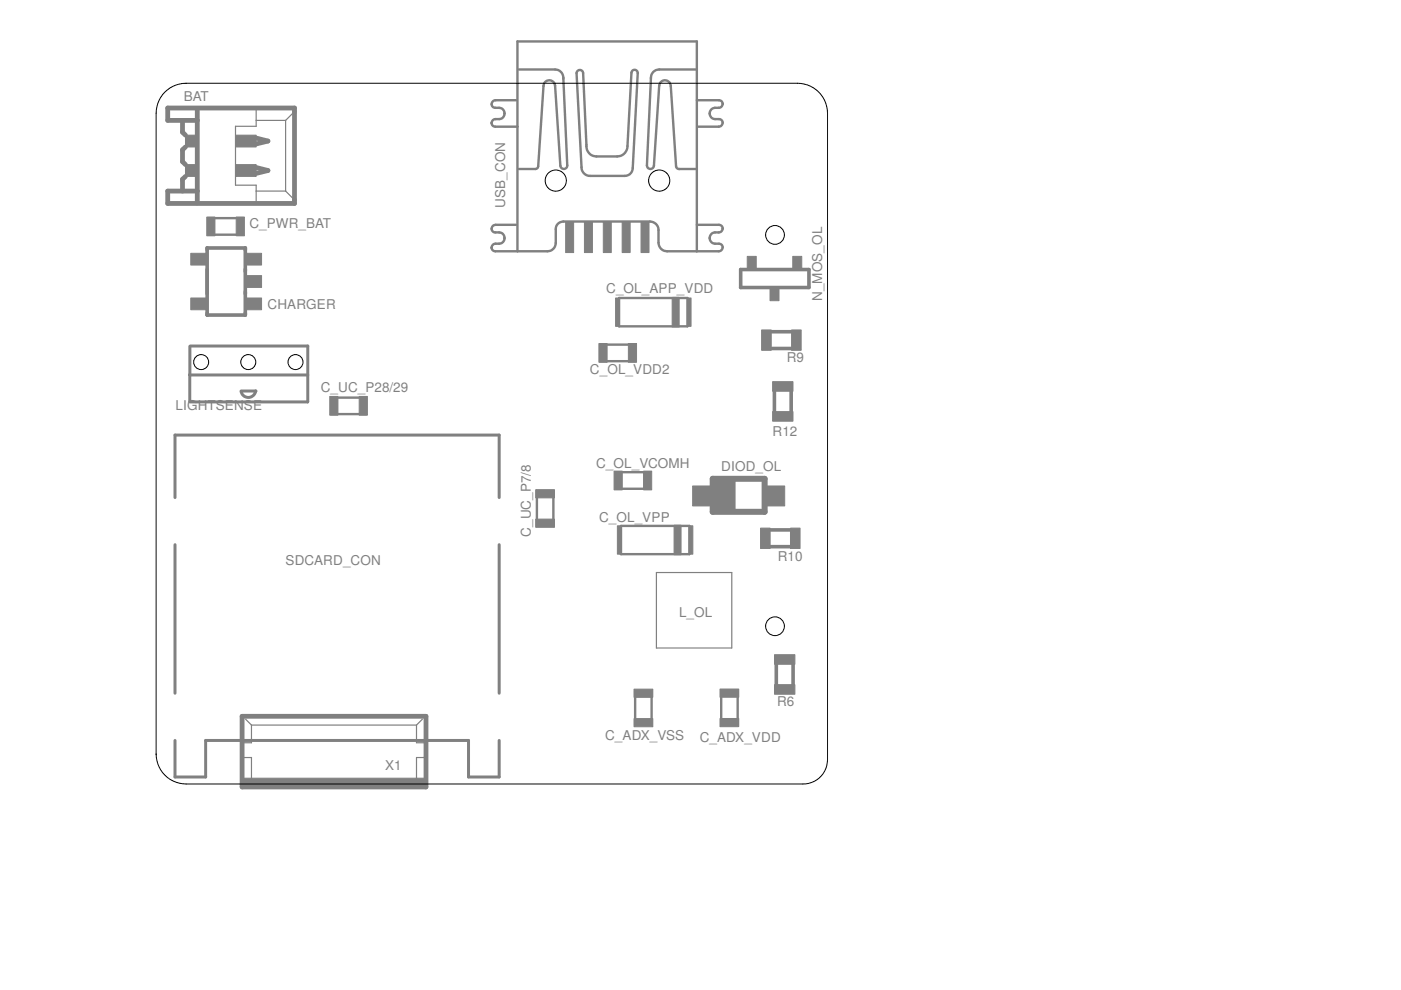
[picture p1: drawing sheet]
<svg xmlns="http://www.w3.org/2000/svg" width="297mm" height="210mm" viewBox="0 0 297 210" stroke-linecap="round" stroke-linejoin="round" font-family="sans-serif">
<path d="M40.3 73.4l-.1 11.7M40.3 73.4h25v6.1h-25.1M65.3 79.6v5.6M51.2 82.9h3.1l-.3 .1M54.2 82.9a1.57 1.57 0 0 1-1.5 1.4 1.57 1.57 0 0 1-1.6-1.3M65.2 85.2h-24.9M37.1 105.5v-13.3h68.7v13.3M37.1 115.5v31.5M105.8 115.5v31.5M37.1 157v7.7h6.5v-7.7h55.7v7.7h6.5v-7.7" fill="none" stroke="#808080" stroke-width=".63"/>
<g fill="none" stroke="#808080" stroke-width=".51">
<path d="M110 14.7h7.7a1.79 1.79 0 0 1 1.7 2l.9 18.4a.73 .73 0 0 1-.7 .7 .73 .73 0 0 1-.8-.7l-1.1-16.9a1.23 1.23 0 0 0-1.3-1.2 1.23 1.23 0 0 0-1.2 1.2l-1.1 17.3-.6 .3h-3.5M122.4 15.1a.69 .69 0 0 1 .7-.2 .69 .69 0 0 1 .5 .6l.7 15.2a2.18 2.18 0 0 0 2.1 2.5h4.5a2.18 2.18 0 0 0 2.1-2.2l.9-15.6a.67 .67 0 0 1 .7-.6 .67 .67 0 0 1 .6 .7l-1 20.1a1.67 1.67 0 0 1-1.7 1.7h-7.4a1.81 1.81 0 0 1-1.8-1.8l-1.1-20zM147.5 14.7h-7.7a1.76 1.76 0 0 0-1.8 2l-.8 18.4a.74 .74 0 0 0 .7 .7 .74 .74 0 0 0 .7-.7l1.2-16.9a1.23 1.23 0 0 1 1.2-1.2 1.23 1.23 0 0 1 1.2 1.2l1.2 17.3 .6 .3h3.5M104.2 26.1l.3 .6 .5 .2h4.7M104.2 26.1h.1M109.4 21.3h-4.3a.81 .81 0 0 0-.9 .7 .81 .81 0 0 0 .8 .9 1.46 1.46 0 0 1 1.9 .8 1.35 1.35 0 0 1-.4 1.4 1.35 1.35 0 0 1-1.4 .2l-.6 .2-.3 .6M147.7 21.3h4.7l.5 .1 .3 .6M153.2 22l-.2 .6a1.39 1.39 0 0 1-1.4 .3 1.2 1.2 0 0 0-1.1 1.2 1.2 1.2 0 0 0 1.1 1.2h.8a.81 .81 0 0 1 .8 .8 .81 .81 0 0 1-.8 .8h-4.4M153.2 22h.1M44.2 46.2h7.3M44.2 49.8h7.3M104.2 52.5h.1"/>
<path d="M109.4 47.7h-4.3a.81 .81 0 0 0-.9 .7 .81 .81 0 0 0 .8 .9 1.44 1.44 0 0 1 1.9 .8 1.34 1.34 0 0 1-.4 1.4 1.34 1.34 0 0 1-1.4 .2l-.6 .2-.3 .6M109.7 53.3v-44.5h38v44.5M147.7 47.7h4.7l.5 .1 .3 .7M153.2 48.5l-.2 .5a1.9 1.9 0 0 1-1.7 .3 1.2 1.2 0 0 0-.8 1.3 1.2 1.2 0 0 0 1.1 1.1h.8a.81 .81 0 0 1 .8 .8 .81 .81 0 0 1-.8 .8h-11a1.81 1.81 0 0 1-1.8-1.8v-2.7a1.81 1.81 0 0 0-1.8-1.8h-18.4a1.59 1.59 0 0 0-1.6 1.6v2.9a1.77 1.77 0 0 1-1.7 1.8h-11.1l-.5-.2-.3-.6M153.2 48.5h.1M127.3 73.1h7.3M127.3 76.6h7.3M131.3 63.2h14.5v6h-14.5zM70.3 84.3h7.2M70.3 87.8h7.2M113.8 104.2v7.2M117.3 104.2v7.2"/>
<path d="M130.6 100.1h7.2M130.6 103.6h7.2M131.7 111.5h14.5v6h-14.5zM134.7 146.5v7.2M138.2 146.5v7.2M152.9 146.5v7.2M156.4 146.5v7.2"/>
</g>
<path d="M43.9 52.6h8.1v14.2h-8.1zM157 57.1h14.5v3.9h-14.5zM163.5 70.3h4.3M163.5 73.9h4.3M164.2 83v4.3M167.7 83v4.3M163.3 112.4h4.3M163.3 115.9h4.3M164.6 140.8v4.4M168.1 140.8v4.4" fill="none" stroke="#808080" stroke-width=".76"/>
<g fill="none" stroke="#808080" stroke-width=".25">
<path d="M54.3 23v3.8h-4.4v12.5h4.4v3.7M54.3 25.5h6.3M60.6 25.5v15M62.4 23.6l-1.8 1.9M54.3 40.5h6.3M60.6 40.5l1.8 1.9M139.2 121.4h16v16h-16zM52.1 152.5l1.2 1.2M53.3 153.7v3.8h-1.9M53.3 153.7h35M88.3 153.7v3.8h1.9M89.6 152.5l-1.3 1.2"/>
<path d="M51.4 160.6h1.9v5M90.2 160.6h-1.9v5"/>
</g>
<path d="M38.7 25.5v2.5l.6 .7M39.3 31.2l-.6 .6v2.5l.6 .6M39.3 37.4l-.6 .6v2.5M41.8 25.5h-6.2v-2.6h26.8v20.2h-26.8v-2.6h6.2M41.8 23v20M54.3 29.3l2.5 .6-2.5 .6M54.3 35.5l2.5 .7-2.5 .6M51.3 151.9h39v15h-39z" fill="none" stroke="#808080" stroke-width="1"/>
<g fill="#808080" stroke="#808080" stroke-width=".21">
<path d="M51.5 165h38.7v1.9h-38.7z"/>
<path d="M50 28.7h4.3v2.5h-4.3z"/>
<path d="M50 34.9h4.3v2.5h-4.3z"/>
<path d="M135.9 47h1.7v6.6h-1.7z"/>
<path d="M131.9 47h1.7v6.6h-1.7z"/>
<path d="M127.9 47h1.7v6.6h-1.7z"/>
<path d="M123.9 47h1.7v6.6h-1.7z"/>
<path d="M119.9 47h1.7v6.6h-1.7z"/>
<path d="M52.2 63.2h3.3v2.5h-3.3z"/>
<path d="M52.2 58.4h3.3v2.5h-3.3z"/>
<path d="M52.2 53.7h3.3v2.5h-3.3z"/>
<path d="M40.4 53.7h3.3v2.5h-3.3z"/>
<path d="M40.4 63.2h3.3v2.5h-3.3z"/>
<path d="M43.8 46h1.8v4h-1.8z"/>
<path d="M50.1 46h1.7v4h-1.7z"/>
<path d="M152.7 146.1h3.9v1.7h-3.9z"/>
<path d="M152.7 152.3h3.9v1.8h-3.9z"/>
<path d="M134.4 146.1h4v1.7h-4z"/>
<path d="M134.4 152.4h4v1.7h-4z"/>
<path d="M164.2 138.8h4.3v2h-4.3z"/>
<path d="M164.2 145.2h4.3v2h-4.3z"/>
<path d="M113.6 103.8h4v1.8h-4z"/>
<path d="M113.6 110.1h4v1.7h-4z"/>
<path d="M69.9 84.1h1.7v3.9h-1.7z"/>
<path d="M76.2 84.1h1.7v3.9h-1.7z"/>
<path d="M146.9 103h3.7v4.3h-3.7z"/>
<path d="M162.6 103h3.8v4.3h-3.8z"/>
<path d="M151.4 101.5h4.5v6.8h-4.5z"/>
<path d="M130.5 63.2h.6v6h-.6z"/>
<path d="M145.9 63.2h.6v6h-.6z"/>
<path d="M142.5 63.1h1.5v6.2h-1.5z"/>
<path d="M163.8 87.3h4.3v2h-4.3z"/>
<path d="M163.8 80.9h4.3v2.1h-4.3z"/>
<path d="M161.5 70h2v4.3h-2z"/>
<path d="M167.8 70h2.1v4.3h-2.1z"/>
<path d="M130.9 111.5h.6v6h-.6z"/>
<path d="M146.3 111.5h.6v6h-.6z"/>
<path d="M142.9 111.4h1.5v6.2h-1.5z"/>
<path d="M127 72.8h1.7v4h-1.7z"/>
<path d="M133.2 72.8h1.8v4h-1.8z"/>
<path d="M130.2 99.9h1.7v4h-1.7z"/>
<path d="M136.4 99.9h1.8v4h-1.8z"/>
<path d="M161.2 112h2.1v4.3h-2.1z"/>
<path d="M167.6 112h2v4.3h-2z"/>
<path d="M168.1 54.4h1.9v2.5h-1.9z"/>
<path d="M158.4 54.4h1.9v2.5h-1.9z"/>
<path d="M163.3 61.2h1.9v2.6h-1.9z"/>
<path d="M39.3 28.7h2.5v2.5h-2.5z"/>
<path d="M39.3 34.9h2.5v2.5h-2.5z"/>
</g>
<path d="M151.1 101.5h11v7h-11z" fill="none" stroke="#808080" stroke-width="1.3"/>
<g fill="none" stroke="#000" stroke-width=".21">
<path d="M33.1 159.9a6.4 6.4 0 0 0 6.4 6.3h130.7a5.1 5.1 0 0 0 5.3-5.1v-137.1a6.4 6.4 0 0 0-6.4-6.3h-129.6a6.4 6.4 0 0 0-6.4 6.3v136"/>
<circle cx="117.8" cy="38.3" r="2.24"/>
<circle cx="139.8" cy="38.3" r="2.24"/>
<circle cx="164.3" cy="49.8" r="1.99"/>
<circle cx="42.7" cy="76.8" r="1.59"/>
<circle cx="52.6" cy="76.8" r="1.59"/>
<circle cx="62.7" cy="76.8" r="1.59"/>
<circle cx="164.3" cy="132.8" r="1.99"/>
</g>
<g font-size="2.9" fill="#808080">
<text x="39" y="21.4">BAT</text>
<text x="107.1" y="44" transform="rotate(-90 107.1 44)">USB_CON</text>
<text x="52.9" y="48.3">C_PWR_BAT</text>
<text x="56.7" y="65.5">CHARGER</text>
<text x="128.5" y="62.2">C_OL_APP_VDD</text>
<text x="174.3" y="63.9" transform="rotate(-90 174.3 63.9)">N_MOS_OL</text>
<text x="166.8" y="76.8">R9</text>
<text x="68" y="83.1">C_UC_P28/29</text>
<text x="125.1" y="79.3">C_OL_VDD2</text>
<text x="37.2" y="87">LIGHTSENSE</text>
<text x="163.8" y="92.4">R12</text>
<text x="126.4" y="99.1">C_OL_VCOMH</text>
<text x="152.9" y="99.8">DIOD_OL</text>
<text x="112.6" y="113.8" transform="rotate(-90 112.6 113.8)">C_UC_P7/8</text>
<text x="127" y="110.6">C_OL_VPP</text>
<text x="60.6" y="119.9">SDCARD_CON</text>
<text x="164.9" y="118.9">R10</text>
<text x="144" y="130.9">L_OL</text>
<text x="164.8" y="149.6">R6</text>
<text x="128.3" y="156.9">C_ADX_VSS</text>
<text x="148.3" y="157.2">C_ADX_VDD</text>
<text x="81.7" y="163.2">X1</text>
</g>
</svg>
